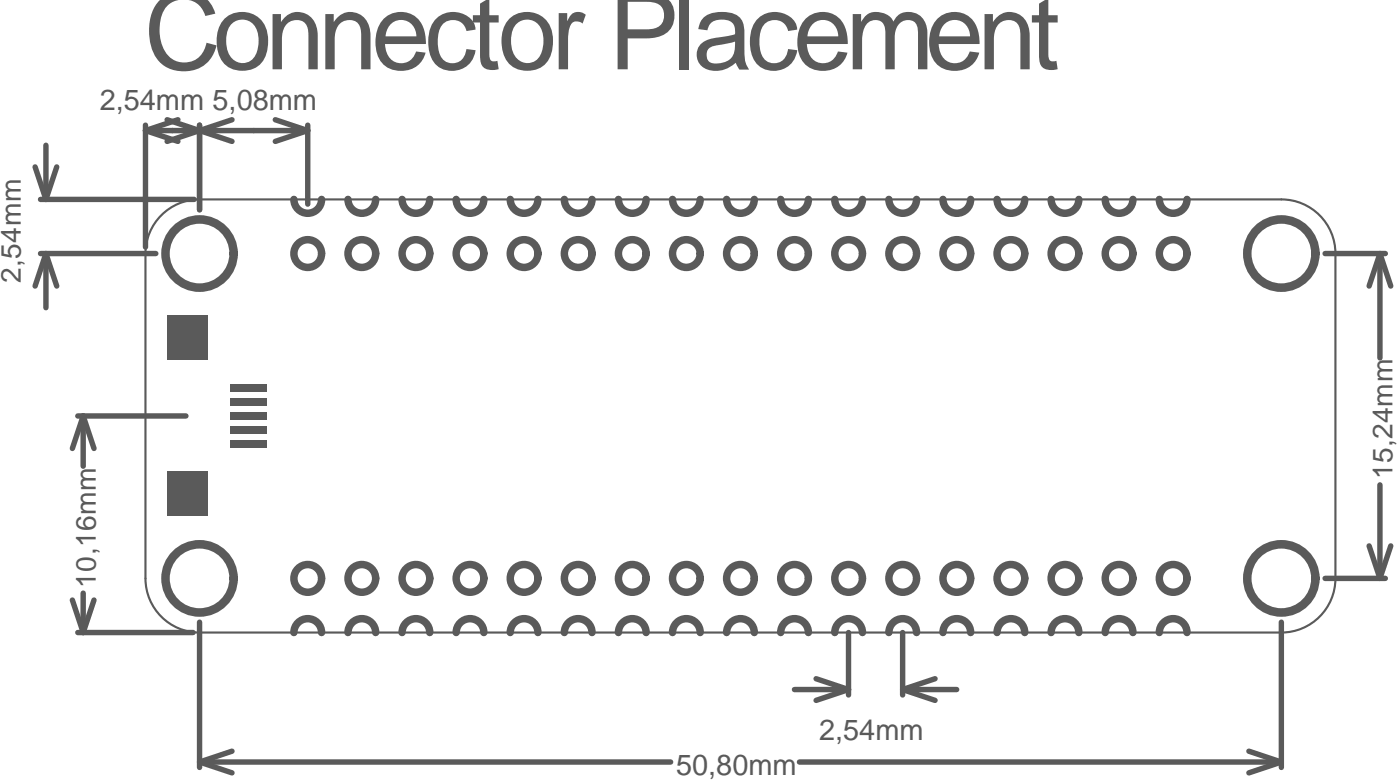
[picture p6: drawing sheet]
<svg xmlns="http://www.w3.org/2000/svg" width="109mm" height="61mm" viewBox="0 0 109 61" stroke-linecap="round" stroke-linejoin="round" font-family="sans-serif">
<g fill="none" stroke="#5a5a5a" stroke-width=".42">
<path d="M2.7 13l.9 2.6M3.2 19.8h9M3.2 15.6h12M3.6 19.8l.8 2.5M3.6 19.8l-.9 2.5M3.6 11.3v4.3M3.6 19.8v4.2M4.4 13l-.8 2.6M11.4 9.8v9.5M11.4 10.2h12.6M11.4 10.2l2.5 .8M13.1 9.3l5 1.7"/>
<path d="M13.9 9.3l-2.5 .9M15.6 9.8v6.6M18.1 9.3l-5 1.7M21.5 9.3l2.5 .9M24 9.8v6.1M24 10.2l-2.5 .8M103.5 19.8h4.7M107.8 19.8l.8 2.5M107.8 19.8l-.9 2.5M107.8 19.8v8.1M6.1 32.5h8.4M6.5 32.5v3.9"/>
<path d="M6.5 32.5l.8 2.5M6.5 32.5l-.8 2.5M107.8 37.8v7.3M5.7 46.8l.8 2.6M6.1 49.4h9M6.5 46.3v3.1M7.3 46.8l-.8 2.6M15.6 59.5l2.5 .8M15.6 48.6v11.3M15.6 59.5h36.8M18.1 58.6l-2.5 .9M62.1 53.8h4.2"/>
<path d="M62.4 59.5h37.7M63.7 53l2.6 .8M66.3 53.8l-2.6 .9M66.3 49.4v4.8M70.5 49.4v4.8M70.5 53.8h4.2M70.5 53.8l2.5 .9M73 53l-2.5 .8M97.6 58.6l2.5 .9M100.1 59.5l-2.5 .8M100.1 48.6v11.3M103.5 45.1h4.7"/>
<path d="M106.9 42.6l.9 2.5M108.6 42.6l-.8 2.5"/>
</g>
<g fill="#5a5a5a">
<path d="M18 34.3h2.8v.6h-2.8z" fill-rule="evenodd"/>
<path d="M18 31.1h2.8v.6h-2.8z" fill-rule="evenodd"/>
<path d="M18 32.2h2.8v.6h-2.8z" fill-rule="evenodd"/>
<path d="M18 33.3h2.8v.5h-2.8z" fill-rule="evenodd"/>
<path d="M18 30h2.8v.6h-2.8z" fill-rule="evenodd"/>
<path d="M13.1 36.7h3.2v3.5h-3.2z" fill-rule="evenodd"/>
<path d="M13.1 24.6h3.2v3.5h-3.2z" fill-rule="evenodd"/>
</g>
<g fill="none" stroke="#5a5a5a" stroke-width=".58">
<path d="M23 15.6a1.08 1.08 0 0 0 1 1 1.08 1.08 0 0 0 1.1-1M27.2 15.6a1.08 1.08 0 0 0 1.1 1 1.08 1.08 0 0 0 1-1M31.4 15.6a1.08 1.08 0 0 0 1.1 1 1.08 1.08 0 0 0 1.1-1M35.6 15.6a1.08 1.08 0 0 0 1.1 1 1.08 1.08 0 0 0 1.1-1M39.9 15.6a1.08 1.08 0 0 0 1 1 1.08 1.08 0 0 0 1.1-1M44.1 15.6a1.08 1.08 0 0 0 1.1 1 1.08 1.08 0 0 0 1-1M48.3 15.6a1.08 1.08 0 0 0 1.1 1 1.08 1.08 0 0 0 1.1-1M52.5 15.6a1.08 1.08 0 0 0 1.1 1 1.08 1.08 0 0 0 1.1-1M56.8 15.6a1.08 1.08 0 0 0 1 1 1.08 1.08 0 0 0 1.1-1M61 15.6a1.08 1.08 0 0 0 1.1 1 1.08 1.08 0 0 0 1-1M65.2 15.6a1.08 1.08 0 0 0 1.1 1 1.08 1.08 0 0 0 1.1-1M69.4 15.6a1.08 1.08 0 0 0 1.1 1 1.08 1.08 0 0 0 1.1-1"/>
<path d="M73.7 15.6a1.08 1.08 0 0 0 1 1 1.08 1.08 0 0 0 1.1-1M77.9 15.6a1.08 1.08 0 0 0 1.1 1 1.08 1.08 0 0 0 1-1M82.1 15.6a1.08 1.08 0 0 0 1.1 1 1.08 1.08 0 0 0 1.1-1M86.3 15.6a1.08 1.08 0 0 0 1.1 1 1.08 1.08 0 0 0 1.1-1M90.6 15.6a1.08 1.08 0 0 0 1 1 1.08 1.08 0 0 0 1.1-1M23 49.4a1.08 1.08 0 0 1 1-1.1 1.08 1.08 0 0 1 1.1 1.1M27.2 49.4a1.08 1.08 0 0 1 1.1-1.1 1.08 1.08 0 0 1 1 1.1M31.4 49.4a1.08 1.08 0 0 1 1.1-1.1 1.08 1.08 0 0 1 1.1 1.1M35.6 49.4a1.08 1.08 0 0 1 1.1-1.1 1.08 1.08 0 0 1 1.1 1.1M39.9 49.4a1.08 1.08 0 0 1 1-1.1 1.08 1.08 0 0 1 1.1 1.1M44.1 49.4a1.08 1.08 0 0 1 1.1-1.1 1.08 1.08 0 0 1 1 1.1M48.3 49.4a1.08 1.08 0 0 1 1.1-1.1 1.08 1.08 0 0 1 1.1 1.1"/>
<path d="M52.5 49.4a1.08 1.08 0 0 1 1.1-1.1 1.08 1.08 0 0 1 1.1 1.1M56.8 49.4a1.08 1.08 0 0 1 1-1.1 1.08 1.08 0 0 1 1.1 1.1M61 49.4a1.08 1.08 0 0 1 1.1-1.1 1.08 1.08 0 0 1 1 1.1M65.2 49.4a1.08 1.08 0 0 1 1.1-1.1 1.08 1.08 0 0 1 1.1 1.1M69.4 49.4a1.08 1.08 0 0 1 1.1-1.1 1.08 1.08 0 0 1 1.1 1.1M73.7 49.4a1.08 1.08 0 0 1 1-1.1 1.08 1.08 0 0 1 1.1 1.1M77.9 49.4a1.08 1.08 0 0 1 1.1-1.1 1.08 1.08 0 0 1 1 1.1M82.1 49.4a1.08 1.08 0 0 1 1.1-1.1 1.08 1.08 0 0 1 1.1 1.1M86.3 49.4a1.08 1.08 0 0 1 1.1-1.1 1.08 1.08 0 0 1 1.1 1.1M90.6 49.4a1.08 1.08 0 0 1 1-1.1 1.08 1.08 0 0 1 1.1 1.1"/>
<circle cx="24" cy="19.8" r="1.08"/>
<circle cx="28.3" cy="19.8" r="1.08"/>
<circle cx="32.5" cy="19.8" r="1.08"/>
<circle cx="36.7" cy="19.8" r="1.08"/>
<circle cx="40.9" cy="19.8" r="1.08"/>
<circle cx="45.2" cy="19.8" r="1.08"/>
<circle cx="49.4" cy="19.8" r="1.08"/>
<circle cx="53.6" cy="19.8" r="1.08"/>
<circle cx="57.8" cy="19.8" r="1.08"/>
<circle cx="62.1" cy="19.8" r="1.08"/>
<circle cx="66.3" cy="19.8" r="1.08"/>
<circle cx="70.5" cy="19.8" r="1.08"/>
<circle cx="74.7" cy="19.8" r="1.08"/>
<circle cx="79" cy="19.8" r="1.08"/>
<circle cx="83.2" cy="19.8" r="1.08"/>
<circle cx="87.4" cy="19.8" r="1.08"/>
<circle cx="91.6" cy="19.8" r="1.08"/>
<circle cx="24" cy="45.1" r="1.08"/>
<circle cx="28.3" cy="45.1" r="1.08"/>
<circle cx="32.5" cy="45.1" r="1.08"/>
<circle cx="36.7" cy="45.1" r="1.08"/>
<circle cx="40.9" cy="45.1" r="1.08"/>
<circle cx="45.2" cy="45.1" r="1.08"/>
<circle cx="49.4" cy="45.1" r="1.08"/>
<circle cx="53.6" cy="45.1" r="1.08"/>
<circle cx="57.8" cy="45.1" r="1.08"/>
<circle cx="62.1" cy="45.1" r="1.08"/>
<circle cx="66.3" cy="45.1" r="1.08"/>
<circle cx="70.5" cy="45.1" r="1.08"/>
<circle cx="74.7" cy="45.1" r="1.08"/>
<circle cx="79" cy="45.1" r="1.08"/>
<circle cx="83.2" cy="45.1" r="1.08"/>
<circle cx="87.4" cy="45.1" r="1.08"/>
<circle cx="91.6" cy="45.1" r="1.08"/>
</g>
<g fill="none" stroke="#5a5a5a" stroke-width=".67">
<circle cx="15.6" cy="19.8" r="2.66"/>
<circle cx="100.1" cy="19.8" r="2.66"/>
<circle cx="15.6" cy="45.1" r="2.66"/>
<circle cx="100.1" cy="45.1" r="2.66"/>
</g>
<path d="M12.9 16.6a4.2 4.2 0 0 1 2.7-1h84.5a4.2 4.2 0 0 1 4.2 4.2v25.3a4.2 4.2 0 0 1-4.2 4.3h-84.5a4.2 4.2 0 0 1-4.2-4.3v-25.3a4.2 4.2 0 0 1 1.5-3.2z" fill="none" stroke="#5a5a5a" stroke-width=".17"/>
<text font-size="8.3" fill="#5a5a5a" x="11.3" y="5.4">Connector Placement</text>
<g font-size="2.3" fill="#5a5a5a">
<text x="7.8" y="8.6">2,54mm 5,08mm</text>
<text x="64" y="57.7">2,54mm</text>
<text x="52.8" y="60.4">50,80mm</text>
</g>
<g font-size="2.2" fill="#5a5a5a">
<text x="1.6" y="22.1" transform="rotate(-90 1.6 22.1)">2,54mm</text>
<text x="108.8" y="37.4" transform="rotate(-90 108.8 37.4)">15,24mm</text>
<text x="7.5" y="45.9" transform="rotate(-90 7.5 45.9)">10,16mm</text>
</g>
</svg>
